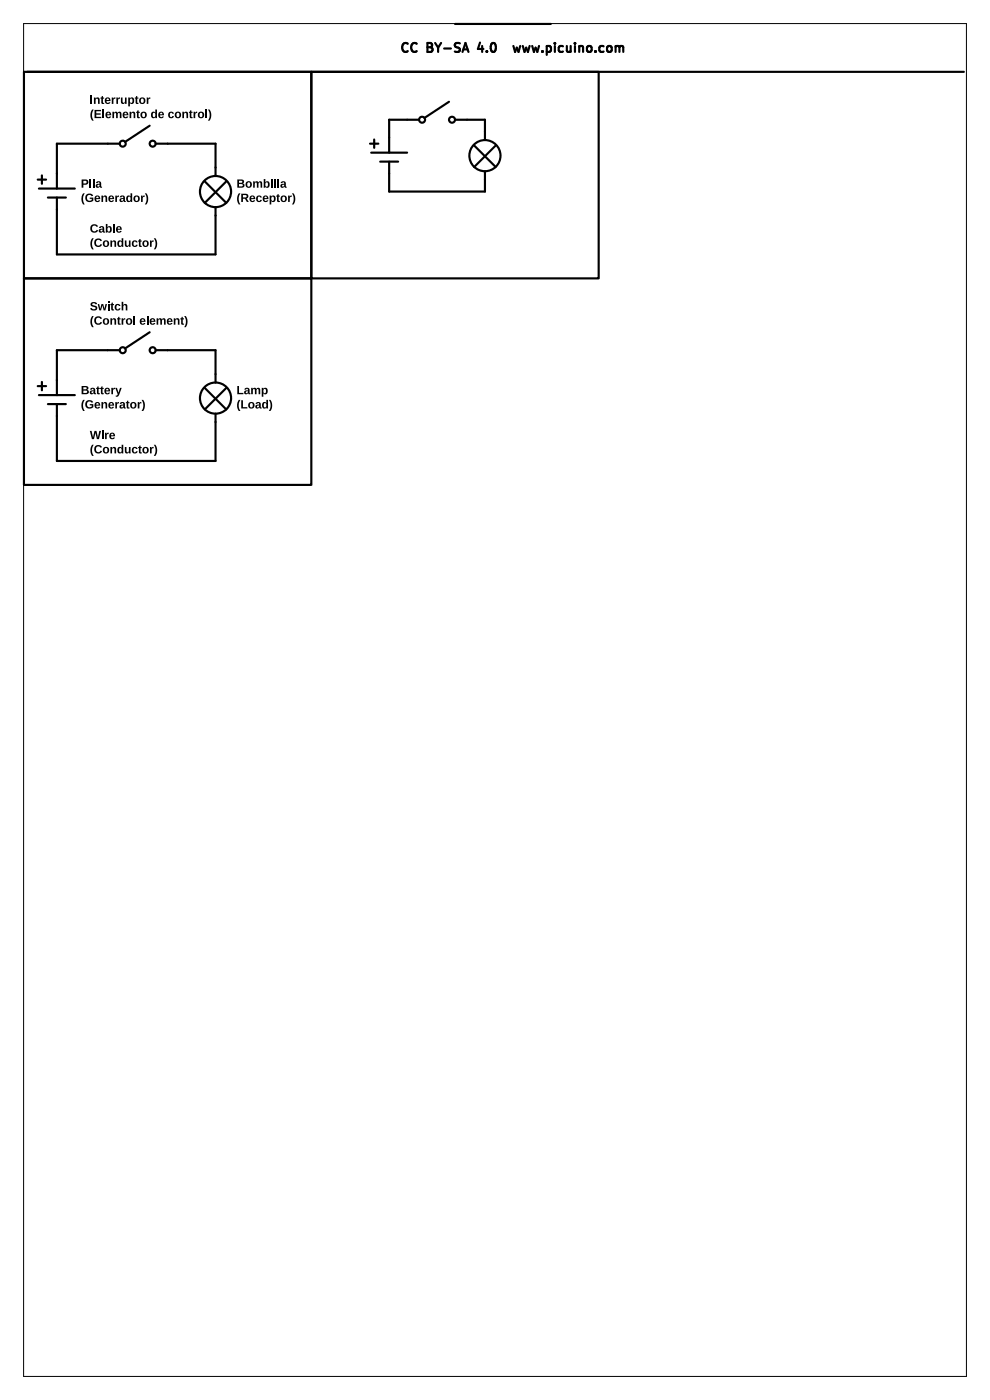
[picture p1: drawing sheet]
<svg xmlns="http://www.w3.org/2000/svg" width="210mm" height="297mm" viewBox="0 0 210 297" stroke-linecap="round" stroke-linejoin="round" font-family="sans-serif">
<path d="M5 5h200v287h-200z" fill="none" stroke="#000" stroke-width=".21"/>
<g fill="none" stroke="#000" stroke-width=".46">
<path d="M5.1 15.2h60.9v43.9h-60.9zM5.7 15.2h198.8M66 15.2h61v43.9h-61zM96.5 5.1h20.3M101.8 9l-.4 1.4h1.2M129.4 9.7l.4 .4v.6l-.4 .3M130.6 9.9l.5-.2 .3 .3M130.6 9.7v1.3M131.4 10l.3-.3 .4 .1 .1 1.2M131.4 10v1M8 38.1h1.8M8.9 37.2v1.8"/>
<path d="M25.4 30.5h-13.3v9.5M31.7 26.7l-5.2 3.4M33 30.5h12.7v6.8M43.4 38.5l4.6 4.6M48 38.5l-4.6 4.6M78.5 30.5h1.8M78.7 32.4h7.7M79.4 29.6v1.8M80.6 34.3h3.9M82.5 34.3v6.3h20.4v-4.3M88.9 25.4h-6.4v7M95.2 21.6l-5.2 3.4"/>
<path d="M96.5 25.4h6.4v4.3M100.6 30.9l4.6 4.5M105.2 30.9l-4.6 4.5M5.1 59.1h60.9v43.8h-60.9zM8.3 40h7.6M10.2 41.9h3.8M12.1 41.9v12.1h33.6v-10.1M25.4 74.3h-13.3v9.5M31.7 70.5l-5.2 3.4M33 74.3h12.7v6.9M8 81.9h1.8M8.3 83.8h7.6"/>
<path d="M8.9 81v1.8M10.2 85.7h3.8M12.1 85.7v12.1h33.6v-10M43.4 82.3l4.6 4.6M48 82.3l-4.6 4.6"/>
<circle cx="26" cy="30.5" r=".63"/>
<circle cx="32.4" cy="30.5" r=".63"/>
<circle cx="89.5" cy="25.4" r=".63"/>
<circle cx="95.9" cy="25.4" r=".63"/>
<circle cx="102.9" cy="33" r="3.3"/>
<circle cx="45.7" cy="40.6" r="3.3"/>
<circle cx="26" cy="74.3" r=".63"/>
<circle cx="32.4" cy="74.3" r=".63"/>
<circle cx="45.7" cy="84.5" r="3.3"/>
</g>
<g font-size="2.7">
<text x="84.5" y="11.8">CC</text>
<text x="90.7" y="11.8">BY-SA</text>
<text x="102.5" y="11.8">4.0</text>
<text x="108.1" y="11.8">www.picuino.com</text>
</g>
<g font-size="2.5">
<text x="19" y="22.3">Interruptor</text>
<text x="19" y="25.4">(Elemento de control)</text>
<text x="17.1" y="40.1">Pila</text>
<text x="50.2" y="40.1">Bombilla</text>
<text x="17.1" y="43.1">(Generador)</text>
<text x="50.2" y="43.1">(Receptor)</text>
<text x="19" y="49.6">Cable</text>
<text x="19" y="52.7">(Conductor)</text>
<text x="19" y="66.2">Switch</text>
<text x="19" y="69.2">(Control element)</text>
<text x="17.1" y="83.9">Battery</text>
<text x="50.2" y="83.9">Lamp</text>
<text x="17.1" y="87">(Generator)</text>
<text x="50.2" y="87">(Load)</text>
<text x="19" y="93.5">Wire</text>
<text x="19" y="96.5">(Conductor)</text>
</g>
</svg>
